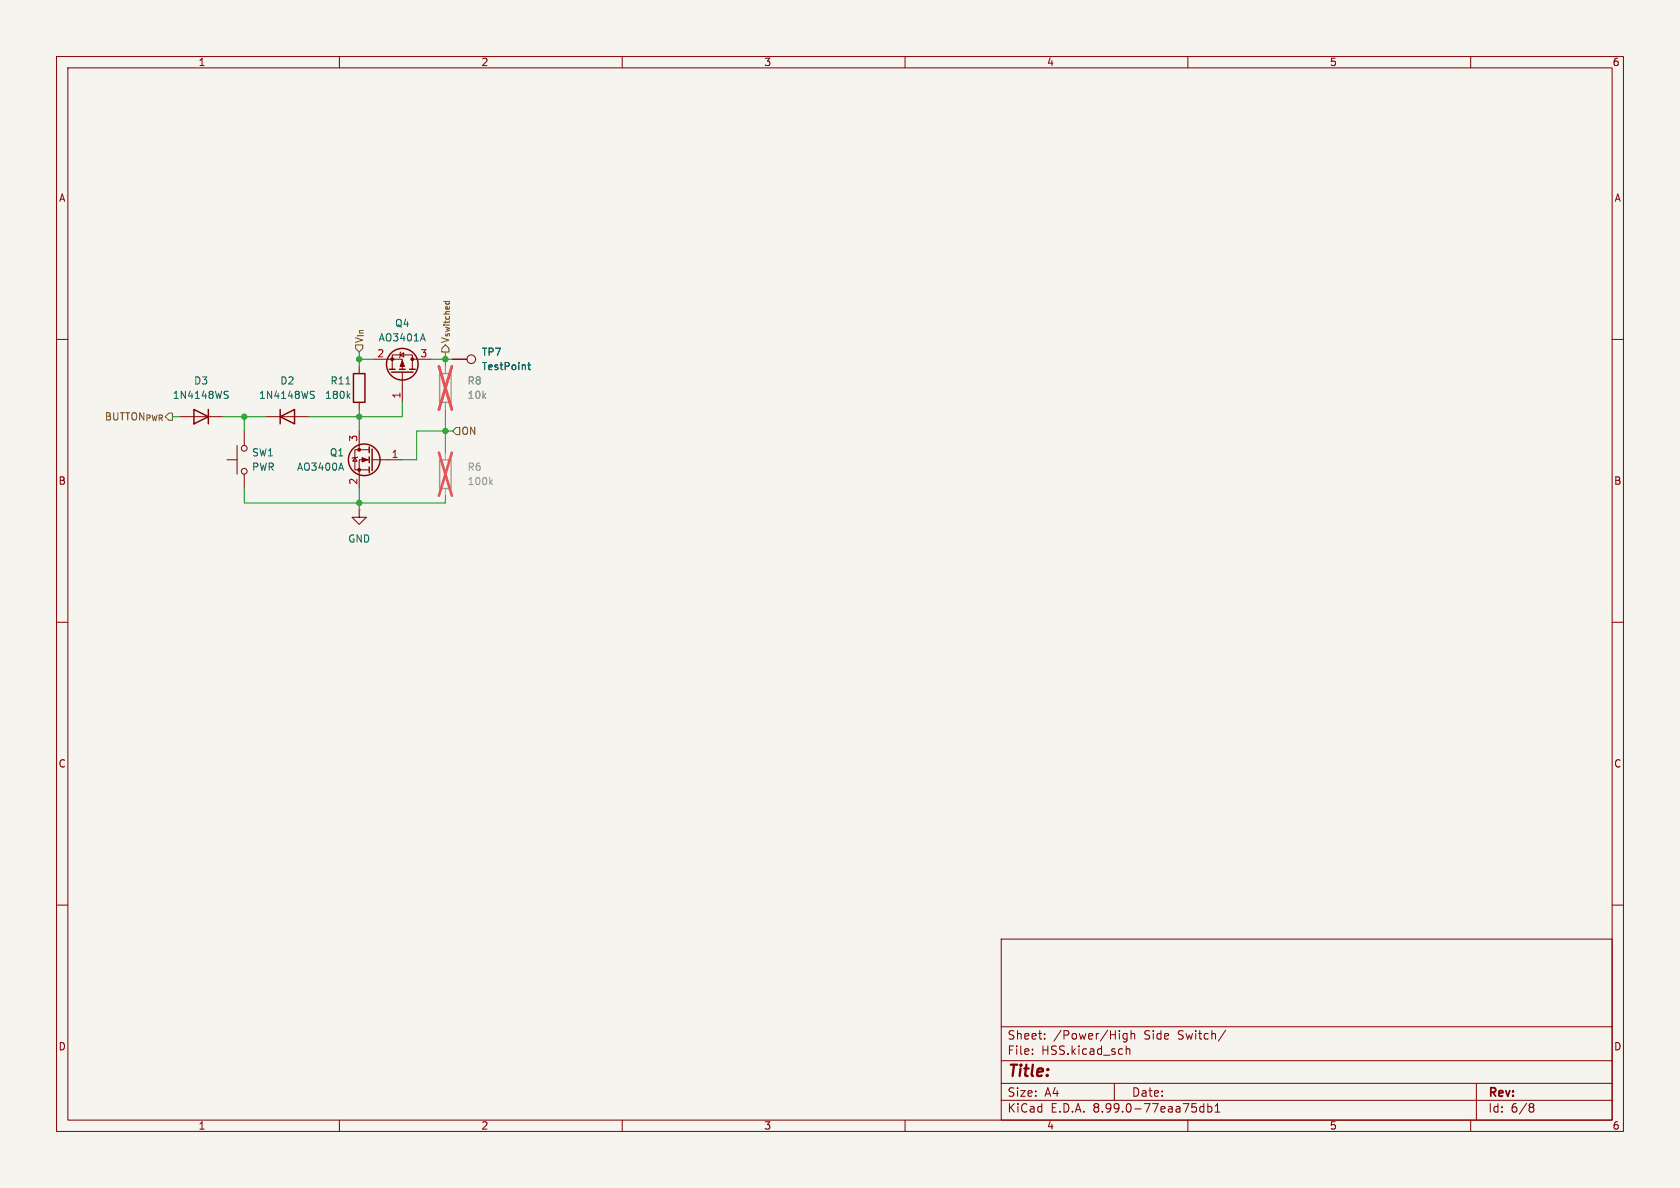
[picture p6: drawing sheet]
<svg xmlns="http://www.w3.org/2000/svg" width="297mm" height="210mm" viewBox="0 0 297 210" stroke-linecap="round" stroke-linejoin="round" font-family="sans-serif">
<path d="M0 0h297v210h-297z" fill="#f5f4ef" stroke="#f5f4ef" stroke-width=".18"/>
<g fill="none" stroke="#840000" stroke-width=".18">
<path d="M10 10h277v190h-277zM12 12h273v186h-273zM60 10v2M110 10v2M160 10v2M210 10v2M260 10v2M10 60h2M285 60h2M31.7 73.7h7.7M41.9 78.7v5.1M43.2 76.2v2.5"/>
<path d="M47 73.7h7.6M63.5 64.8v1.2M63.5 71.1v1.3M63.5 76.2v3.3M65.3 79.5h-2.6v3.6h2.6M66 63.5h5.1v1.8M69.3 65.3v-2.6h3.6v2.6M70.7 62.7l.7-.3v.7zM70.9 62.2l-.2 .2v.7l-.1 .1M71.1 65.8v5.3M72.9 63.5h3.3M80 63.5h2.5"/>
<path d="M40.1 81.3h1.8M43.2 83.8v2.6M62.7 80.9l.4 .6h-.7zM63.2 80.8l-.1 .1h-.7l-.2 .1M63.5 90.2v1.2h-1.3l1.3 1.3 1.3-1.3h-1.3M63.5 90.2h.1M65.3 81.3h-1.8v5.1M65.8 81.3h5.3M10 110h2M285 110h2M10 160h2M285 160h2"/>
<path d="M177 166h108v32h-108zM60 198v2M110 198v2M160 198v2M177 194.5h108M177 191.5h108M177 187.5h108M177 181.5h108M182.5 186.3v.1M182.5 185.5v.1M184.7 183.6v.1M184.7 182.8v.1"/>
<path d="M197 191.5v3M199.1 184.9v1.5M199.1 185.5l.2-.1 .4 .1v.9M199.2 182.7v1.2l-.2 .3-.4-.1M199.2 182.8l-.4-.1-.3 .3v.4l.2 .2h.5M200 182.8l.2-.1 .3 .1 .1 .9M200 182.2v1.5M210 198v2M212.8 195.1v1.5M212.8 195.7l-.4-.1-.3 .3v.4l.1 .2h.6M213.5 195.7l.5-.1 .2 .3v.4l-.1 .2h-.6M213.5 195.1v1.5"/>
<path d="M214.8 195.5l.4-.4v1.5M214.8 196.6h.9M216.7 182.1l-1.3 2M260 198v2M261 191.5v6.5M270.6 195.1h.3l.3 .3-.3 .3M270.6 195.7h.3M270.9 195.7l.2 .2 .1 .4-.3 .3h-.3"/>
<circle cx="43.2" cy="79.2" r=".51"/>
<circle cx="83.3" cy="63.5" r=".76"/>
<circle cx="43.2" cy="83.3" r=".51"/>
</g>
<g fill="none" stroke="#840000" stroke-width=".25">
<path d="M34.3 72.4l2.5 1.3-2.5 1.2zM36.8 72.4v2.5M49.5 73.7l2.6-1.3v2.5zM49.5 72.4v2.5M62.5 66h2v5.1h-2zM65.3 79v1M65.8 79.4v3.8M68.8 65.3h1M69.2 65.8h3.8M70.6 65.3h1M72.4 65.3h1M65.3 80.8v1"/>
<path d="M65.3 82.6v1"/>
<circle cx="71.1" cy="64.4" r="2.79"/>
<circle cx="64.4" cy="81.3" r="2.79"/>
</g>
<path d="M74.7 59l.5 1.3M39.9 69.8l.3 .1 .1 .3-.2 .2h-.3M39.9 69.2h.4M55.1 69.8l.4 .1 .1 .3-.3 .2h-.3M55.1 69.2h.5M61.2 67.9h.7M61.5 69.9l.4 .5M61.9 69.6l-.5 .5M93.3 64.5h.5M93.5 64.1v1.1l.3 .1M60.3 81.9l.4 1.2" fill="none" stroke="#006464" stroke-width=".18"/>
<g fill="#840000" stroke="#840000" stroke-width=".18">
<path d="M64 80.9l1 .4-1 .4z"/>
<path d="M71.1 63.8l.4 1h-.8z"/>
<circle cx="63.5" cy="83.1" r=".25"/>
<circle cx="63.5" cy="79.5" r=".25"/>
<circle cx="69.3" cy="63.5" r=".25"/>
<circle cx="72.9" cy="63.5" r=".25"/>
</g>
<path d="M77.7 66h2.1v5.1h-2.1zM77.7 81.3h2.1v5.1h-2.1z" fill="none" stroke="#9c9b98" stroke-width=".25"/>
<path d="M78.7 64.8v1.2M78.7 71.1v1.3M78.7 80v1.3M78.7 86.4v1.2" fill="none" stroke="#9c9b98" stroke-width=".18"/>
<path d="M86.7 85.2l.4 .5M87.1 84.8l-.5 .5" fill="none" stroke="#939391" stroke-width=".18"/>
<path d="M77.6 64.8l2.3 7.6M79.9 64.8l-2.3 7.6M77.6 80l2.3 7.6M79.9 80l-2.3 7.6" fill="none" stroke="#e75356" stroke-width=".46"/>
<path d="M62.9 61h1.2v.6l-.6 .6-.6-.6zM78.7 61l.7 .6v.6h-1.3v-.6zM80.6 75.6h.7v1.2h-.7l-.6-.6z" fill="none" stroke="#725600" stroke-width=".18"/>
<path d="M39.4 73.7h7.6M43.2 73.7v2.5M63.5 63.5h2.5M63.5 62.2v2.6M63.5 72.4v3.8M71.1 71.1v2.6h-16.5M76.2 63.5h3.8M78.7 62.2v2.6M78.7 72.4v7.6M80 76.2h-6.3v5.1h-2.6M43.2 86.4v2.5h35.5v-1.3M63.5 86.4v3.8" fill="none" stroke="#009600" stroke-width=".18"/>
<g fill="#009600" stroke="#009600" stroke-width=".18">
<circle cx="63.5" cy="63.5" r=".46"/>
<circle cx="63.5" cy="88.9" r=".46"/>
<circle cx="78.7" cy="63.5" r=".46"/>
<circle cx="63.5" cy="73.7" r=".46"/>
<circle cx="78.7" cy="76.2" r=".46"/>
<circle cx="43.2" cy="73.7" r=".46"/>
</g>
<text font-size="2.8" fill="#840000" x="178" y="190.9">Title:</text>
<g font-size="2.1" fill="#840000">
<text x="178" y="184">Sheet:</text>
<text x="186.2" y="184">/Power/High</text>
<text x="202.3" y="184">Side</text>
<text x="208.4" y="184">Switch/</text>
<text x="178" y="186.7">File:</text>
<text x="184.1" y="186.7">HSS.kicad_sch</text>
<text x="178" y="196.9">KiCad</text>
<text x="178" y="194.1">Size:</text>
<text x="184.7" y="194.1">A4</text>
<text x="185.7" y="196.9">E.D.A.</text>
<text x="193.3" y="196.9">8.99.0-77eaa75db1</text>
<text x="200" y="194.1">Date:</text>
<text x="263" y="194.3">Rev:</text>
<text x="263" y="196.9">Id:</text>
<text x="267.1" y="196.9">6/8</text>
</g>
<g font-size="1.8" fill="#840000">
<text x="35" y="11.9">1</text>
<text x="85" y="11.9">2</text>
<text x="135" y="11.9">3</text>
<text x="185" y="11.9">4</text>
<text x="235" y="11.9">5</text>
<text x="285" y="11.9">6</text>
<text x="10.3" y="35.9">A</text>
<text x="285.3" y="35.9">A</text>
<text x="10.3" y="85.9">B</text>
<text x="285.3" y="85.9">B</text>
<text x="10.3" y="135.9">C</text>
<text x="285.3" y="135.9">C</text>
<text x="10.3" y="185.9">D</text>
<text x="285.3" y="185.9">D</text>
<text x="35" y="199.9">1</text>
<text x="85" y="199.9">2</text>
<text x="135" y="199.9">3</text>
<text x="185" y="199.9">4</text>
<text x="235" y="199.9">5</text>
<text x="285" y="199.9">6</text>
</g>
<g font-size="1.8" fill="#006464">
<text x="69.7" y="58">Q4</text>
<text x="66.8" y="60.6">AO3401A</text>
<text x="85.1" y="63.1">TP7</text>
<text x="85.1" y="65.6">TestPoint</text>
<text x="30.4" y="70.7">1N4148WS</text>
<text x="34.2" y="68.2">D3</text>
<text x="45.7" y="70.7">1N4148WS</text>
<text x="49.5" y="68.2">D2</text>
<text x="57.4" y="70.7">180k</text>
<text x="58.3" y="68.2">R11</text>
<text x="44.5" y="80.9">SW1</text>
<text x="44.5" y="83.4">PWR</text>
<text x="52.4" y="83.4">AO3400A</text>
<text x="58.2" y="80.9">Q1</text>
<text x="61.5" y="96.1">GND</text>
</g>
<g font-size="1.8" fill="#725600">
<text x="64.4" y="60.8" transform="rotate(-90 64.4 60.8)">V_{in}</text>
<text x="79.6" y="60.8" transform="rotate(-90 79.6 60.8)">V_{switched}</text>
<text x="81.5" y="77.1">ON</text>
</g>
<g font-size="1.8" fill="#a90000">
<text x="66.6" y="63.2">2</text>
<text x="74.2" y="63.2">3</text>
<text x="70.9" y="70.6" transform="rotate(-90 70.9 70.6)">1</text>
<text x="63.2" y="78.2" transform="rotate(-90 63.2 78.2)">3</text>
<text x="69.1" y="81">1</text>
<text x="63.2" y="85.8" transform="rotate(-90 63.2 85.8)">2</text>
</g>
<g font-size="1.8" fill="#939391">
<text x="82.6" y="68.2">R8</text>
<text x="82.6" y="70.7">10k</text>
<text x="82.6" y="83.4">R6</text>
<text x="82.6" y="86">100k</text>
</g>
<text font-size="1.8" fill="#009600" x="18.4" y="74.5">BUTTON_{PWR}</text>
</svg>
